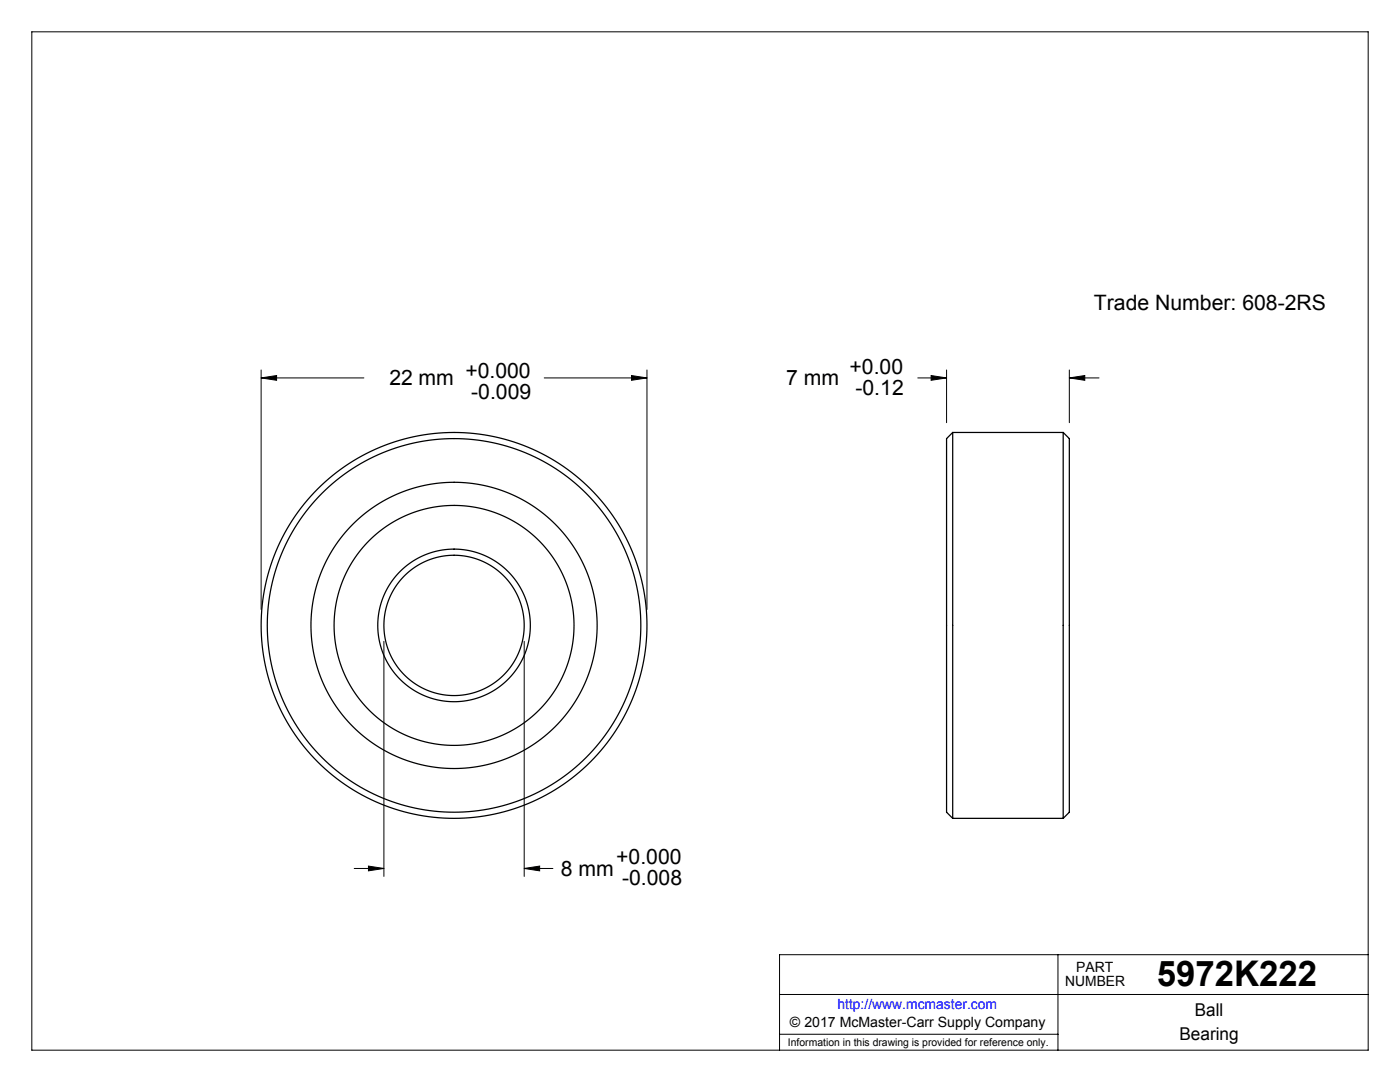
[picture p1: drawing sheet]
<svg xmlns="http://www.w3.org/2000/svg" width="279mm" height="216mm" viewBox="0 0 279 216" stroke-linecap="round" stroke-linejoin="round" font-family="sans-serif">
<g fill="none" stroke="#000" stroke-width=".2">
<path d="M6.3 6.3h266.8v203.2h-266.8zM52.1 75.4l3.1-.5v1zM52.1 73.8v47.8M52.1 75.4h20.5M108.6 75.4h20.5M126 74.9l3.1 .5-3.1 .5zM129.1 73.8v47.8M183.2 75.4h5.7M185.8 74.9l3.1 .5-3.1 .5zM188.9 73.8v10.5M213.4 75.4l3.1-.5v1zM213.4 75.4h5.9"/>
<path d="M213.4 73.8v10.5M76.6 128v46.9M104.6 128v46.9M70.7 173.3h5.9M73.5 172.8l3.1 .5-3.1 .5zM104.6 173.3l3.1-.5v1zM104.6 173.3h5.7M155.6 198.4h117.5M211.1 190.5v19M273.1 190.5h-117.5v19M155.6 206.4h55.5"/>
</g>
<path d="M104.6 173.3l3.1-.5v1zM73.5 172.8l3.1 .5-3.1 .5zM52.1 75.4l3.1-.5v1zM126 74.9l3.1 .5-3.1 .5zM185.8 74.9l3.1 .5-3.1 .5zM213.4 75.4l3.1-.5v1z" fill="#000"/>
<g fill="none" stroke="#000" stroke-width=".25">
<path d="M190.1 86.3v77M190.1 86.3l-1.2 1.2v74.6l1.2 1.2M190.1 86.3h22.1M212.2 86.3l1.2 1.2v74.6l-1.2 1.2M212.2 86.3v77M190.1 163.3h22.1"/>
<circle cx="90.6" cy="124.8" r="14"/>
<circle cx="90.6" cy="124.8" r="38.5"/>
<circle cx="90.6" cy="124.8" r="28.6"/>
<circle cx="90.6" cy="124.8" r="23.9"/>
<circle cx="90.6" cy="124.8" r="15.2"/>
<circle cx="90.6" cy="124.8" r="37.3"/>
</g>
<text font-size="7.1" x="230.9" y="196.8">5972K222</text>
<g font-size="4.2">
<text x="218.3" y="61.8">Trade Number: 608-2RS</text>
<text x="77.7" y="76.8">22 mm</text>
<text x="92.9" y="75.4">+0.000</text>
<text x="156.9" y="76.8">7 mm</text>
<text x="169.6" y="74.6">+0.00</text>
<text x="94" y="79.6">-0.009</text>
<text x="170.7" y="78.8">-0.12</text>
<text x="123" y="172.4">+0.000</text>
<text x="111.9" y="174.7">8 mm</text>
<text x="124.2" y="176.6">-0.008</text>
</g>
<g font-size="3.5">
<text x="238.5" y="202.8">Ball</text>
<text x="235.4" y="207.5">Bearing</text>
</g>
<g font-size="2.8">
<text x="212.6" y="196.8">NUMBER</text>
<text x="214.8" y="194">PART</text>
<text x="157.7" y="205">© 2017 McMaster-Carr Supply Company</text>
</g>
<text font-size="2.8" fill="#00f" x="167.1" y="201.4">http://www.mcmaster.com</text>
<text font-size="2.1" x="157.3" y="208.6">Information in this drawing is provided for reference only.</text>
</svg>
